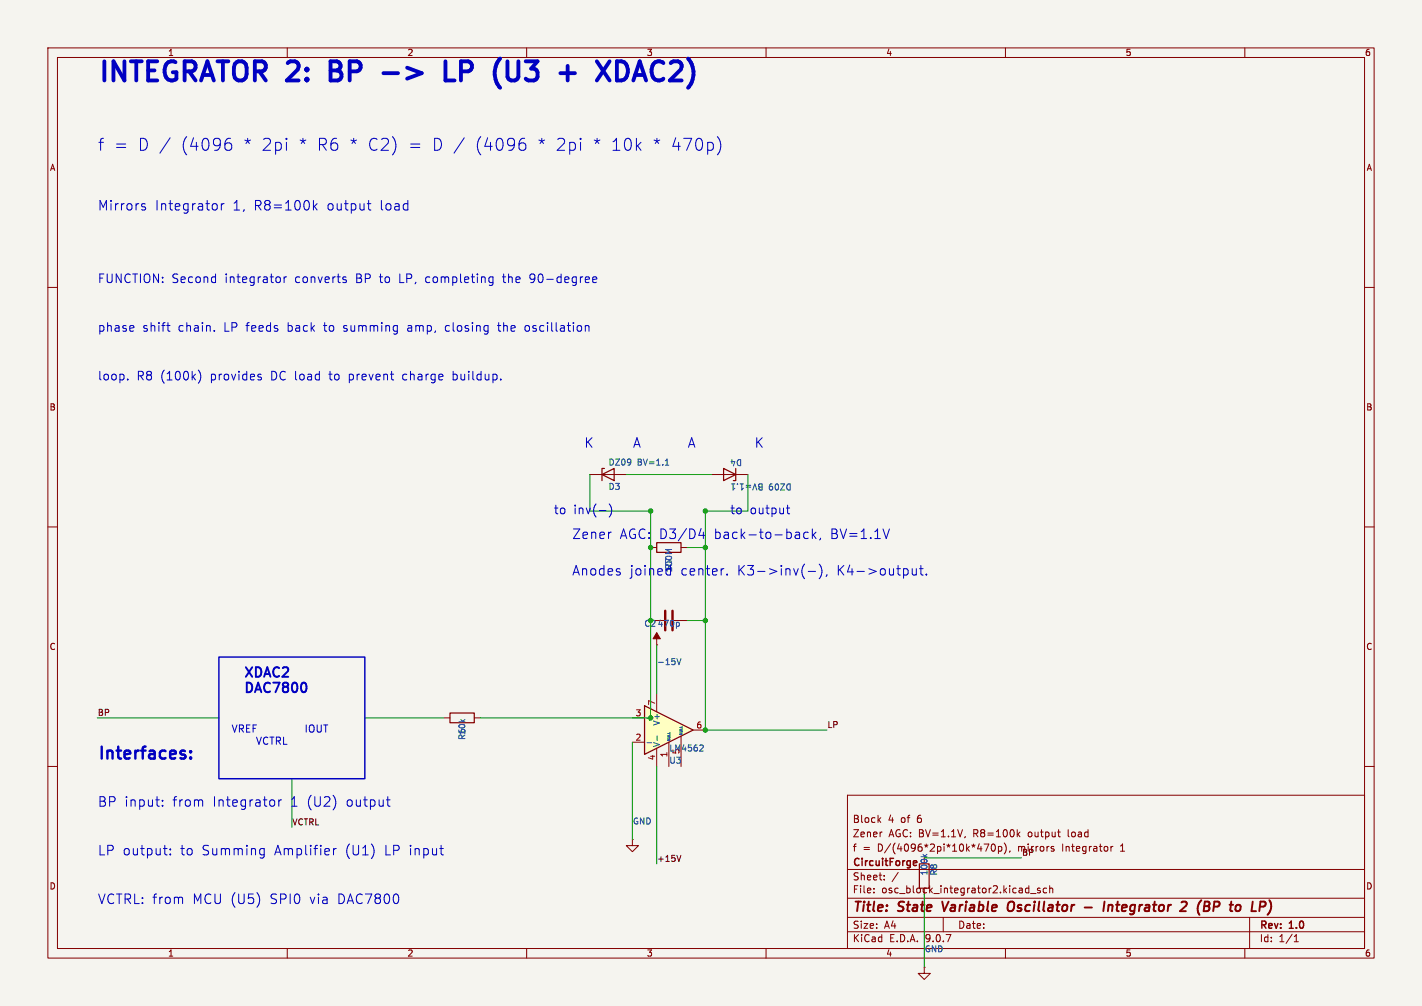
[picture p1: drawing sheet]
(kicad_sch
 (version 20250114)
 (generator "eeschema")
 (generator_version "9.0")
 (paper "A4")
 (title_block
  (title "State Variable Oscillator - Integrator 2 (BP to LP)")
  (rev "1.0")
  (company "CircuitForge")
  (comment 1 "f = D/(4096*2pi*10k*470p), mirrors Integrator 1")
  (comment 2 "Zener AGC: BV=1.1V, R8=100k output load")
  (comment 3 "Block 4 of 6"))
 (lib_symbols
  (symbol "LM741:LM741"
   (pin_names
    (offset 0.127)) (exclude_from_sim no) (in_bom yes) (on_board yes)
   (property "Reference" "U" (at 0 6.35 0) (show_name no) (do_not_autoplace no) (effects (font (size 1.27 1.27)) (justify left)))
   (property "Value" "LM741" (at 0 3.81 0) (show_name no) (do_not_autoplace no) (effects (font (size 1.27 1.27)) (justify left)))
   (property "Footprint" "" (at 1.27 1.27 0) (show_name no) (do_not_autoplace no) (hide yes) (effects (font (size 1.27 1.27))))
   (property "Datasheet" "http://www.ti.com/lit/ds/symlink/lm741.pdf" (at 3.81 3.81 0) (show_name no) (do_not_autoplace no) (hide yes) (effects (font (size 1.27 1.27))))
   (property "Description" "Operational Amplifier, DIP-8/TO-99-8" (at 0 0 0) (show_name no) (do_not_autoplace no) (hide yes) (effects (font (size 1.27 1.27))))
   (symbol "LM741_0_1"
    (polyline (pts (xy -5.08 5.08) (xy 5.08 0) (xy -5.08 -5.08) (xy -5.08 5.08)) (stroke (width 0.254) (type default)) (fill (type background))))
   (symbol "LM741_1_1"
    (pin input line (at 0 -7.62 90) (length 5.08) (name "NULL" (effects (font (size 0.508 0.508)))) (number "1" (effects (font (size 1.27 1.27)))))
    (pin input line (at -7.62 -2.54 0) (length 2.54) (name "-" (effects (font (size 1.27 1.27)))) (number "2" (effects (font (size 1.27 1.27)))))
    (pin input line (at -7.62 2.54 0) (length 2.54) (name "+" (effects (font (size 1.27 1.27)))) (number "3" (effects (font (size 1.27 1.27)))))
    (pin power_in line (at -2.54 -7.62 90) (length 3.81) (name "V-" (effects (font (size 1.27 1.27)))) (number "4" (effects (font (size 1.27 1.27)))))
    (pin input line (at 2.54 -7.62 90) (length 6.35) (name "NULL" (effects (font (size 0.508 0.508)))) (number "5" (effects (font (size 1.27 1.27)))))
    (pin output line (at 7.62 0 180) (length 2.54) (name "" (effects (font (size 1.27 1.27)))) (number "6" (effects (font (size 1.27 1.27)))))
    (pin power_in line (at -2.54 7.62 270) (length 3.81) (name "V+" (effects (font (size 1.27 1.27)))) (number "7" (effects (font (size 1.27 1.27)))))
    (pin no_connect line (at 0 2.54 270) (length 2.54) (hide yes) (name "NC" (effects (font (size 1.27 1.27)))) (number "8" (effects (font (size 1.27 1.27))))))
   (embedded_fonts no))
  (symbol "R:R"
   (pin_numbers (hide yes))
   (pin_names
    (offset 0)) (exclude_from_sim no) (in_bom yes) (on_board yes)
   (property "Reference" "R" (at 2.032 0 90) (show_name no) (do_not_autoplace no) (effects (font (size 1.27 1.27))))
   (property "Value" "R" (at 0 0 90) (show_name no) (do_not_autoplace no) (effects (font (size 1.27 1.27))))
   (property "Footprint" "" (at -1.778 0 90) (show_name no) (do_not_autoplace no) (hide yes) (effects (font (size 1.27 1.27))))
   (property "Datasheet" "" (at 0 0 0) (show_name no) (do_not_autoplace no) (hide yes) (effects (font (size 1.27 1.27))))
   (property "Description" "Resistor" (at 0 0 0) (show_name no) (do_not_autoplace no) (hide yes) (effects (font (size 1.27 1.27))))
   (symbol "R_0_1"
    (rectangle (start -1.016 -2.54) (end 1.016 2.54) (stroke (width 0.254) (type default)) (fill (type none))))
   (symbol "R_1_1"
    (pin passive line (at 0 3.81 270) (length 1.27) (name "" (effects (font (size 1.27 1.27)))) (number "1" (effects (font (size 1.27 1.27)))))
    (pin passive line (at 0 -3.81 90) (length 1.27) (name "" (effects (font (size 1.27 1.27)))) (number "2" (effects (font (size 1.27 1.27))))))
   (embedded_fonts no))
  (symbol "C:C"
   (pin_numbers (hide yes))
   (pin_names
    (offset 0.254)) (exclude_from_sim no) (in_bom yes) (on_board yes)
   (property "Reference" "C" (at 0.635 2.54 0) (show_name no) (do_not_autoplace no) (effects (font (size 1.27 1.27)) (justify left)))
   (property "Value" "C" (at 0.635 -2.54 0) (show_name no) (do_not_autoplace no) (effects (font (size 1.27 1.27)) (justify left)))
   (property "Footprint" "" (at 0.9652 -3.81 0) (show_name no) (do_not_autoplace no) (hide yes) (effects (font (size 1.27 1.27))))
   (property "Datasheet" "" (at 0 0 0) (show_name no) (do_not_autoplace no) (hide yes) (effects (font (size 1.27 1.27))))
   (property "Description" "Unpolarized capacitor" (at 0 0 0) (show_name no) (do_not_autoplace no) (hide yes) (effects (font (size 1.27 1.27))))
   (symbol "C_0_1"
    (polyline (pts (xy -2.032 0.762) (xy 2.032 0.762)) (stroke (width 0.508) (type default)) (fill (type none)))
    (polyline (pts (xy -2.032 -0.762) (xy 2.032 -0.762)) (stroke (width 0.508) (type default)) (fill (type none))))
   (symbol "C_1_1"
    (pin passive line (at 0 3.81 270) (length 2.794) (name "" (effects (font (size 1.27 1.27)))) (number "1" (effects (font (size 1.27 1.27)))))
    (pin passive line (at 0 -3.81 90) (length 2.794) (name "" (effects (font (size 1.27 1.27)))) (number "2" (effects (font (size 1.27 1.27))))))
   (embedded_fonts no))
  (symbol "D_Zener:D_Zener"
   (pin_numbers (hide yes))
   (pin_names
    (offset 1.016) (hide yes)) (exclude_from_sim no) (in_bom yes) (on_board yes)
   (property "Reference" "D" (at 0 2.54 0) (show_name no) (do_not_autoplace no) (effects (font (size 1.27 1.27))))
   (property "Value" "D_Zener" (at 0 -2.54 0) (show_name no) (do_not_autoplace no) (effects (font (size 1.27 1.27))))
   (property "Footprint" "" (at 0 0 0) (show_name no) (do_not_autoplace no) (hide yes) (effects (font (size 1.27 1.27))))
   (property "Datasheet" "" (at 0 0 0) (show_name no) (do_not_autoplace no) (hide yes) (effects (font (size 1.27 1.27))))
   (property "Description" "Zener diode" (at 0 0 0) (show_name no) (do_not_autoplace no) (hide yes) (effects (font (size 1.27 1.27))))
   (symbol "D_Zener_0_1"
    (polyline (pts (xy -1.27 -1.27) (xy -1.27 1.27) (xy -0.762 1.27)) (stroke (width 0.254) (type default)) (fill (type none)))
    (polyline (pts (xy 1.27 0) (xy -1.27 0)) (stroke (width 0) (type default)) (fill (type none)))
    (polyline (pts (xy 1.27 -1.27) (xy 1.27 1.27) (xy -1.27 0) (xy 1.27 -1.27)) (stroke (width 0.254) (type default)) (fill (type none))))
   (symbol "D_Zener_1_1"
    (pin passive line (at -3.81 0 0) (length 2.54) (name "K" (effects (font (size 1.27 1.27)))) (number "1" (effects (font (size 1.27 1.27)))))
    (pin passive line (at 3.81 0 180) (length 2.54) (name "A" (effects (font (size 1.27 1.27)))) (number "2" (effects (font (size 1.27 1.27))))))
   (embedded_fonts no))
  (symbol "GND:GND"
   (power)
   (pin_numbers (hide yes))
   (pin_names
    (offset 0) (hide yes)) (exclude_from_sim no) (in_bom yes) (on_board yes)
   (property "Reference" "#PWR" (at 0 -6.35 0) (show_name no) (do_not_autoplace no) (hide yes) (effects (font (size 1.27 1.27))))
   (property "Value" "GND" (at 0 -3.81 0) (show_name no) (do_not_autoplace no) (effects (font (size 1.27 1.27))))
   (property "Footprint" "" (at 0 0 0) (show_name no) (do_not_autoplace no) (hide yes) (effects (font (size 1.27 1.27))))
   (property "Datasheet" "" (at 0 0 0) (show_name no) (do_not_autoplace no) (hide yes) (effects (font (size 1.27 1.27))))
   (property "Description" "Power symbol creates a global label with name \"GND\" , ground" (at 0 0 0) (show_name no) (do_not_autoplace no) (hide yes) (effects (font (size 1.27 1.27))))
   (symbol "GND_0_1"
    (polyline (pts (xy 0 0) (xy 0 -1.27) (xy 1.27 -1.27) (xy 0 -2.54) (xy -1.27 -1.27) (xy 0 -1.27)) (stroke (width 0) (type default)) (fill (type none))))
   (symbol "GND_1_1"
    (pin power_in line (at 0 0 270) (length 0) (name "" (effects (font (size 1.27 1.27)))) (number "1" (effects (font (size 1.27 1.27))))))
   (embedded_fonts no))
  (symbol "VEE:VEE"
   (power)
   (pin_numbers (hide yes))
   (pin_names
    (offset 0) (hide yes)) (exclude_from_sim no) (in_bom yes) (on_board yes)
   (property "Reference" "#PWR" (at 0 -3.81 0) (show_name no) (do_not_autoplace no) (hide yes) (effects (font (size 1.27 1.27))))
   (property "Value" "VEE" (at 0 3.556 0) (show_name no) (do_not_autoplace no) (effects (font (size 1.27 1.27))))
   (property "Footprint" "" (at 0 0 0) (show_name no) (do_not_autoplace no) (hide yes) (effects (font (size 1.27 1.27))))
   (property "Datasheet" "" (at 0 0 0) (show_name no) (do_not_autoplace no) (hide yes) (effects (font (size 1.27 1.27))))
   (property "Description" "Power symbol creates a global label with name \"VEE\"" (at 0 0 0) (show_name no) (do_not_autoplace no) (hide yes) (effects (font (size 1.27 1.27))))
   (symbol "VEE_0_1"
    (polyline (pts (xy 0 0) (xy 0 2.54)) (stroke (width 0) (type default)) (fill (type none)))
    (polyline (pts (xy 0.762 1.27) (xy -0.762 1.27) (xy 0 2.54) (xy 0.762 1.27)) (stroke (width 0) (type default)) (fill (type outline))))
   (symbol "VEE_1_1"
    (pin power_in line (at 0 0 90) (length 0) (name "" (effects (font (size 1.27 1.27)))) (number "1" (effects (font (size 1.27 1.27))))))
   (embedded_fonts no)))
 (symbol
  (lib_id "LM741:LM741")
  (at 139.7 152.4 0)
  (unit 1)
  (exclude_from_sim no)
  (in_bom yes)
  (on_board yes)
  (dnp no)
  (fields_autoplaced no)
  (property "Reference" "U3" (at 139.7 158.75 0.0000) (effects (font (size 1.27 1.27)) (justify left)))
  (property "Value" "LM4562" (at 139.7 156.21 0.0000) (effects (font (size 1.27 1.27)) (justify left)))
  (pin "1")
  (pin "2")
  (pin "3")
  (pin "4")
  (pin "5")
  (pin "6")
  (pin "7")
  (pin "8"))
 (symbol
  (lib_id "R:R")
  (at 96.52 149.86 90)
  (unit 1)
  (exclude_from_sim no)
  (in_bom yes)
  (on_board yes)
  (dnp no)
  (fields_autoplaced no)
  (property "Reference" "R6" (at 96.52 151.892 180) (effects (font (size 1.27 1.27)) (justify left)))
  (property "Value" "10k" (at 96.52 149.86 180) (effects (font (size 1.27 1.27)) (justify left)))
  (pin "1")
  (pin "2"))
 (symbol
  (lib_id "C:C")
  (at 139.7 129.54 90)
  (unit 1)
  (exclude_from_sim no)
  (in_bom yes)
  (on_board yes)
  (dnp no)
  (fields_autoplaced no)
  (property "Reference" "C2" (at 137.16 130.175 90) (effects (font (size 1.27 1.27)) (justify left)))
  (property "Value" "470p" (at 142.24 130.175 90) (effects (font (size 1.27 1.27)) (justify left)))
  (pin "1")
  (pin "2"))
 (symbol
  (lib_id "R:R")
  (at 139.7 114.3 90)
  (unit 1)
  (exclude_from_sim no)
  (in_bom yes)
  (on_board yes)
  (dnp no)
  (fields_autoplaced no)
  (property "Reference" "R7" (at 139.7 116.332 180) (effects (font (size 1.27 1.27)) (justify left)))
  (property "Value" "100M" (at 139.7 114.3 180) (effects (font (size 1.27 1.27)) (justify left)))
  (pin "1")
  (pin "2"))
 (symbol
  (lib_id "D_Zener:D_Zener")
  (at 127 99.06 0)
  (unit 1)
  (exclude_from_sim no)
  (in_bom yes)
  (on_board yes)
  (dnp no)
  (fields_autoplaced no)
  (property "Reference" "D3" (at 127 101.6 0.0000) (effects (font (size 1.27 1.27)) (justify left)))
  (property "Value" "DZ09 BV=1.1" (at 127 96.52 0.0000) (effects (font (size 1.27 1.27)) (justify left)))
  (pin "1")
  (pin "2"))
 (symbol
  (lib_id "D_Zener:D_Zener")
  (at 152.4 99.06 180)
  (unit 1)
  (exclude_from_sim no)
  (in_bom yes)
  (on_board yes)
  (dnp no)
  (fields_autoplaced no)
  (property "Reference" "D4" (at 152.4 96.52 180) (effects (font (size 1.27 1.27)) (justify left)))
  (property "Value" "DZ09 BV=1.1" (at 152.4 101.6 180) (effects (font (size 1.27 1.27)) (justify left)))
  (pin "1")
  (pin "2"))
 (symbol
  (lib_id "GND:GND")
  (at 132.08 175.26 0)
  (unit 1)
  (exclude_from_sim no)
  (in_bom yes)
  (on_board yes)
  (dnp no)
  (fields_autoplaced no)
  (property "Reference" "#PWR001" (at 132.08 168.91 0.0000) (hide yes) (effects (font (size 1.27 1.27)) (justify left)))
  (property "Value" "GND" (at 132.08 171.45 0.0000) (effects (font (size 1.27 1.27)) (justify left)))
  (pin "1"))
 (symbol
  (lib_id "VEE:VEE")
  (at 137.16 134.62 0)
  (unit 1)
  (exclude_from_sim no)
  (in_bom yes)
  (on_board yes)
  (dnp no)
  (fields_autoplaced no)
  (property "Reference" "#PWR002" (at 137.16 130.81 0.0000) (hide yes) (effects (font (size 1.27 1.27)) (justify left)))
  (property "Value" "-15V" (at 137.16 138.176 0.0000) (effects (font (size 1.27 1.27)) (justify left)))
  (pin "1"))
 (symbol
  (lib_id "R:R")
  (at 193.04 182.88 0)
  (unit 1)
  (exclude_from_sim no)
  (in_bom yes)
  (on_board yes)
  (dnp no)
  (fields_autoplaced no)
  (property "Reference" "R8" (at 195.072 182.88 90) (effects (font (size 1.27 1.27)) (justify left)))
  (property "Value" "100k" (at 193.04 182.88 90) (effects (font (size 1.27 1.27)) (justify left)))
  (pin "1")
  (pin "2"))
 (symbol
  (lib_id "GND:GND")
  (at 193.04 201.93 0)
  (unit 1)
  (exclude_from_sim no)
  (in_bom yes)
  (on_board yes)
  (dnp no)
  (fields_autoplaced no)
  (property "Reference" "#PWR003" (at 193.04 195.58 0.0000) (hide yes) (effects (font (size 1.27 1.27)) (justify left)))
  (property "Value" "GND" (at 193.04 198.12 0.0000) (effects (font (size 1.27 1.27)) (justify left)))
  (pin "1"))
 (wire
  (pts (xy 20.32 149.86) (xy 45.72 149.86))
  (stroke (width 0) (type default)))
 (wire
  (pts (xy 76.2 149.86) (xy 92.71 149.86))
  (stroke (width 0) (type default)))
 (wire
  (pts (xy 60.96 162.56) (xy 60.96 172.72))
  (stroke (width 0) (type default)))
 (wire
  (pts (xy 100.33 149.86) (xy 135.89 149.86))
  (stroke (width 0) (type default)))
 
 (wire
  (pts (xy 135.89 129.54) (xy 135.89 149.86))
  (stroke (width 0) (type default)))
 (wire
  (pts (xy 135.89 129.54) (xy 135.89 129.54))
  (stroke (width 0) (type default)))
 (wire
  (pts (xy 143.51 129.54) (xy 147.32 129.54))
  (stroke (width 0) (type default)))
 (wire
  (pts (xy 147.32 129.54) (xy 147.32 152.4))
  (stroke (width 0) (type default)))
 (wire
  (pts (xy 135.89 114.3) (xy 135.89 129.54))
  (stroke (width 0) (type default)))
 (wire
  (pts (xy 135.89 114.3) (xy 135.89 114.3))
  (stroke (width 0) (type default)))
 (wire
  (pts (xy 143.51 114.3) (xy 147.32 114.3))
  (stroke (width 0) (type default)))
 (wire
  (pts (xy 147.32 114.3) (xy 147.32 129.54))
  (stroke (width 0) (type default)))
 (wire
  (pts (xy 130.81 99.06) (xy 148.59 99.06))
  (stroke (width 0) (type default)))
 (wire
  (pts (xy 123.19 99.06) (xy 123.19 106.68))
  (stroke (width 0) (type default)))
 (wire
  (pts (xy 123.19 106.68) (xy 135.89 106.68))
  (stroke (width 0) (type default)))
 (wire
  (pts (xy 135.89 106.68) (xy 135.89 114.3))
  (stroke (width 0) (type default)))
 (wire
  (pts (xy 156.21 99.06) (xy 156.21 106.68))
  (stroke (width 0) (type default)))
 (wire
  (pts (xy 147.32 106.68) (xy 156.21 106.68))
  (stroke (width 0) (type default)))
 (wire
  (pts (xy 147.32 106.68) (xy 147.32 114.3))
  (stroke (width 0) (type default)))
 (wire
  (pts (xy 132.08 154.94) (xy 132.08 175.26))
  (stroke (width 0) (type default)))
 (wire
  (pts (xy 137.16 160.02) (xy 137.16 180.34))
  (stroke (width 0) (type default)))
 (wire
  (pts (xy 137.16 134.62) (xy 137.16 144.78))
  (stroke (width 0) (type default)))
 (wire
  (pts (xy 147.32 152.4) (xy 172.72 152.4))
  (stroke (width 0) (type default)))
 (wire
  (pts (xy 193.04 179.07) (xy 213.36 179.07))
  (stroke (width 0) (type default)))
 (wire
  (pts (xy 193.04 186.69) (xy 193.04 201.93))
  (stroke (width 0) (type default)))
 (junction
  (at 135.89 149.86)
  (diameter 0)
  (color 0 0 0 0))
 (junction
  (at 135.89 129.54)
  (diameter 0)
  (color 0 0 0 0))
 (junction
  (at 147.32 129.54)
  (diameter 0)
  (color 0 0 0 0))
 (junction
  (at 135.89 106.68)
  (diameter 0)
  (color 0 0 0 0))
 (junction
  (at 135.89 114.3)
  (diameter 0)
  (color 0 0 0 0))
 (junction
  (at 147.32 106.68)
  (diameter 0)
  (color 0 0 0 0))
 (junction
  (at 147.32 114.3)
  (diameter 0)
  (color 0 0 0 0))
 (junction
  (at 147.32 152.4)
  (diameter 0)
  (color 0 0 0 0))
 (label "BP"
  (at 20.32 149.86 0)
  (effects (font (size 1.27 1.27)) (justify left bottom)))
 (label "VCTRL"
  (at 60.96 172.72 0)
  (effects (font (size 1.27 1.27)) (justify left bottom)))
 (label "+15V"
  (at 137.16 180.34 0)
  (effects (font (size 1.27 1.27)) (justify left bottom)))
 (label "LP"
  (at 172.72 152.4 0)
  (effects (font (size 1.27 1.27)) (justify left bottom)))
 (label "BP"
  (at 213.36 179.07 0)
  (effects (font (size 1.27 1.27)) (justify left bottom)))
 (rectangle
  (start 45.72 137.16)
  (end 76.2 162.56)
  (stroke (width 0.3) (type solid))
  (fill (type none)))
 (text "INTEGRATOR 2: BP -> LP (U3 + XDAC2)"
  (exclude_from_sim no)
  (at 20.32 15.24 0.0000)
  (effects (font (size 4 4)
    (bold yes)) (justify left)))
 (text "f = D / (4096 * 2pi * R6 * C2) = D / (4096 * 2pi * 10k * 470p)"
  (exclude_from_sim no)
  (at 20.32 30.48 0.0000)
  (effects (font (size 2.5 2.5)) (justify left)))
 (text "Mirrors Integrator 1, R8=100k output load"
  (exclude_from_sim no)
  (at 20.32 43.18 0.0000)
  (effects (font (size 2 2)) (justify left)))
 (text "FUNCTION: Second integrator converts BP to LP, completing the 90-degree"
  (exclude_from_sim no)
  (at 20.32 58.42 0.0000)
  (effects (font (size 1.8 1.8)) (justify left)))
 (text "phase shift chain. LP feeds back to summing amp, closing the oscillation"
  (exclude_from_sim no)
  (at 20.32 68.58 0.0000)
  (effects (font (size 1.8 1.8)) (justify left)))
 (text "loop. R8 (100k) provides DC load to prevent charge buildup."
  (exclude_from_sim no)
  (at 20.32 78.74 0.0000)
  (effects (font (size 1.8 1.8)) (justify left)))
 (text "XDAC2\nDAC7800"
  (exclude_from_sim no)
  (at 50.8 142.24 0.0000)
  (effects (font (size 2 2)
    (bold yes)) (justify left)))
 (text "VREF"
  (exclude_from_sim no)
  (at 48.26 152.4 0.0000)
  (effects (font (size 1.5 1.5)) (justify left)))
 (text "IOUT"
  (exclude_from_sim no)
  (at 63.5 152.4 0.0000)
  (effects (font (size 1.5 1.5)) (justify left)))
 (text "VCTRL"
  (exclude_from_sim no)
  (at 53.34 154.94 0.0000)
  (effects (font (size 1.5 1.5)) (justify left)))
 (text "K"
  (exclude_from_sim no)
  (at 121.92 92.71 0.0000)
  (effects (font (size 2 2)) (justify left)))
 (text "A"
  (exclude_from_sim no)
  (at 132.08 92.71 0.0000)
  (effects (font (size 2 2)) (justify left)))
 (text "A"
  (exclude_from_sim no)
  (at 143.51 92.71 0.0000)
  (effects (font (size 2 2)) (justify left)))
 (text "K"
  (exclude_from_sim no)
  (at 157.48 92.71 0.0000)
  (effects (font (size 2 2)) (justify left)))
 (text "to inv(-)"
  (exclude_from_sim no)
  (at 115.57 106.68 0.0000)
  (effects (font (size 1.8 1.8)) (justify left)))
 (text "to output"
  (exclude_from_sim no)
  (at 152.4 106.68 0.0000)
  (effects (font (size 1.8 1.8)) (justify left)))
 (text "Zener AGC: D3/D4 back-to-back, BV=1.1V"
  (exclude_from_sim no)
  (at 119.38 111.76 0.0000)
  (effects (font (size 2 2)) (justify left)))
 (text "Anodes joined center. K3->inv(-), K4->output."
  (exclude_from_sim no)
  (at 119.38 119.38 0.0000)
  (effects (font (size 2 2)) (justify left)))
 (text "Interfaces:"
  (exclude_from_sim no)
  (at 20.32 157.48 0.0000)
  (effects (font (size 2.5 2.5)
    (bold yes)) (justify left)))
 (text "BP input: from Integrator 1 (U2) output"
  (exclude_from_sim no)
  (at 20.32 167.64 0.0000)
  (effects (font (size 2 2)) (justify left)))
 (text "LP output: to Summing Amplifier (U1) LP input"
  (exclude_from_sim no)
  (at 20.32 177.8 0.0000)
  (effects (font (size 2 2)) (justify left)))
 (text "VCTRL: from MCU (U5) SPI0 via DAC7800"
  (exclude_from_sim no)
  (at 20.32 187.96 0.0000)
  (effects (font (size 2 2)) (justify left)))
 (sheet_instances
  (path ""
   (page "1")))
 (embedded_fonts no))
